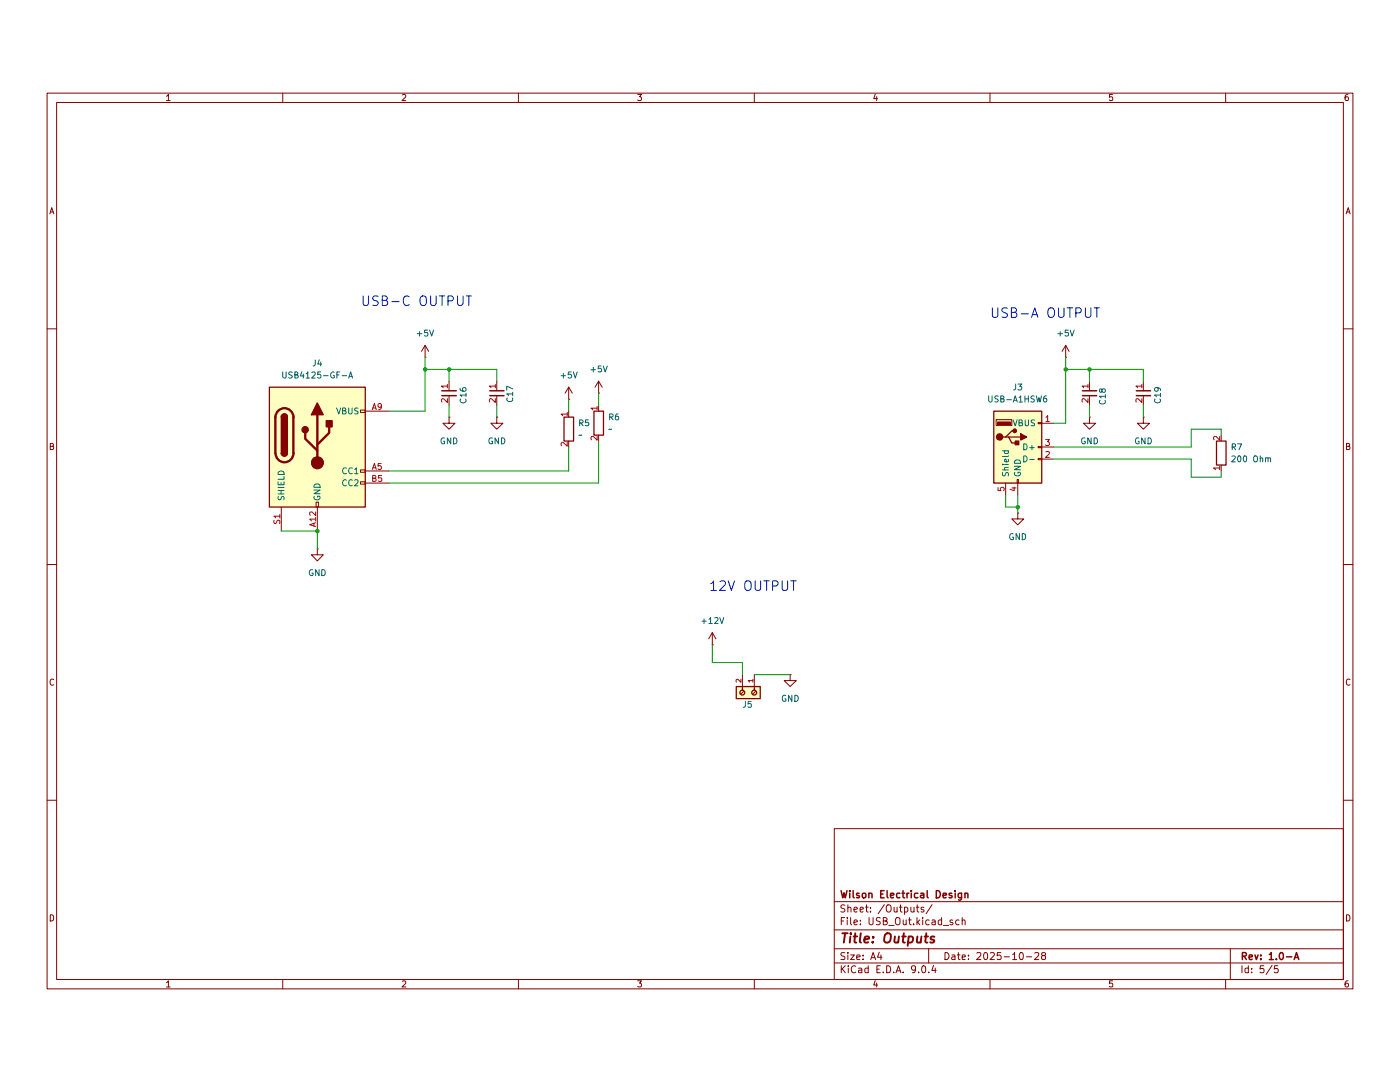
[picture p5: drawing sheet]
(kicad_sch
 (version 20250114)
 (generator "eeschema")
 (generator_version "9.0")
 (paper "A4")
 (title_block
  (title "Outputs")
  (date "2025-10-28")
  (rev "1.0-A")
  (company "Wilson Electrical Design"))
 (lib_symbols
  (symbol "AMP_Dock:691137710002"
   (pin_names
    (offset 1.016)) (exclude_from_sim no) (in_bom yes) (on_board yes)
   (property "Reference" "J" (at -4.88 -0.922 0) (effects (font (size 1.27 1.27)) (justify right bottom)))
   (property "Value" "691137710002" (at -4.83 -2.58 0) (effects (font (size 1.27 1.27)) (justify right bottom)))
   (property "Footprint" "Connnectors:691137710002" (at 0 0 0) (effects (font (size 1.27 1.27)) (justify bottom) (hide yes)))
   (property "Datasheet" "" (at 0 0 0) (effects (font (size 1.27 1.27)) (hide yes)))
   (property "Description" "" (at 0 0 0) (effects (font (size 1.27 1.27)) (hide yes)))
   (symbol "691137710002_0_0"
    (rectangle (start -3.81 -2.54) (end 1.27 0) (stroke (width 0.254) (type default)) (fill (type background)))
    (circle (center -2.54 -1.27) (radius 0.508) (stroke (width 0.254) (type default)) (fill (type none)))
    (polyline (pts (xy -2.54 -1.778) (xy -2.54 -2.54)) (stroke (width 0.254) (type default)) (fill (type none)))
    (polyline (pts (xy -2.286 -1.016) (xy -2.794 -1.524)) (stroke (width 0.1524) (type default)) (fill (type none)))
    (circle (center 0 -1.27) (radius 0.508) (stroke (width 0.254) (type default)) (fill (type none)))
    (polyline (pts (xy 0 -1.778) (xy 0 -2.54)) (stroke (width 0.254) (type default)) (fill (type none)))
    (polyline (pts (xy 0.254 -1.016) (xy -0.254 -1.524)) (stroke (width 0.1524) (type default)) (fill (type none)))
    (pin passive line (at -2.54 -5.08 90) (length 2.54) (name "~" (effects (font (size 1.016 1.016)))) (number "1" (effects (font (size 1.016 1.016)))))
    (pin passive line (at 0 -5.08 90) (length 2.54) (name "~" (effects (font (size 1.016 1.016)))) (number "2" (effects (font (size 1.016 1.016))))))
   (embedded_fonts no))
  (symbol "Capacitors:08055C104KAT2A" (exclude_from_sim no) (in_bom yes) (on_board yes)
   (property "Reference" "C" (at 0 -0.508 0) (effects (font (size 1.27 1.27))))
   (property "Value" "100 nF" (at 0 -6.604 0) (effects (font (size 1.27 1.27))))
   (property "Footprint" "Capacitor_SMD:C_0805_2012Metric" (at 0 0 0) (effects (font (size 1.27 1.27)) (hide yes)))
   (property "Datasheet" "" (at 0 0 0) (effects (font (size 1.27 1.27)) (hide yes)))
   (property "Description" "CC0805KRX7R9BB104 100nF 50V X7R ±10% 0805 Multilayer Ceramic Capacitors" (at 1.27 8.636 0) (effects (font (size 1.27 1.27)) (hide yes)))
   (symbol "08055C104KAT2A_0_1"
    (polyline (pts (xy -0.508 -5.334) (xy -0.508 -2.286)) (stroke (width 0.3048) (type default)) (fill (type none)))
    (polyline (pts (xy 0.508 -5.334) (xy 0.508 -2.286)) (stroke (width 0.3302) (type default)) (fill (type none))))
   (symbol "08055C104KAT2A_1_1"
    (pin passive line (at -2.54 -3.81 0) (length 2.032) (name "~" (effects (font (size 1.27 1.27)))) (number "1" (effects (font (size 1.27 1.27)))))
    (pin passive line (at 2.54 -3.81 180) (length 2.032) (name "~" (effects (font (size 1.27 1.27)))) (number "2" (effects (font (size 1.27 1.27))))))
   (embedded_fonts no))
  (symbol "Connector:USB_A"
   (pin_names
    (offset 1.016)) (exclude_from_sim no) (in_bom yes) (on_board yes)
   (property "Reference" "J" (at -5.08 11.43 0) (effects (font (size 1.27 1.27)) (justify left)))
   (property "Value" "USB_A" (at -5.08 8.89 0) (effects (font (size 1.27 1.27)) (justify left)))
   (property "Footprint" "" (at 3.81 -1.27 0) (effects (font (size 1.27 1.27)) (hide yes)))
   (property "Datasheet" "~" (at 3.81 -1.27 0) (effects (font (size 1.27 1.27)) (hide yes)))
   (property "Description" "USB Type A connector" (at 0 0 0) (effects (font (size 1.27 1.27)) (hide yes)))
   (symbol "USB_A_0_1"
    (rectangle (start -5.08 -7.62) (end 5.08 7.62) (stroke (width 0.254) (type default)) (fill (type background)))
    (circle (center -3.81 2.159) (radius 0.635) (stroke (width 0.254) (type default)) (fill (type outline)))
    (polyline (pts (xy -3.175 2.159) (xy -2.54 2.159) (xy -1.27 3.429) (xy -0.635 3.429)) (stroke (width 0.254) (type default)) (fill (type none)))
    (polyline (pts (xy -2.54 2.159) (xy -1.905 2.159) (xy -1.27 0.889) (xy 0 0.889)) (stroke (width 0.254) (type default)) (fill (type none)))
    (rectangle (start -1.524 4.826) (end -4.318 5.334) (stroke (width 0) (type default)) (fill (type outline)))
    (rectangle (start -1.27 4.572) (end -4.572 5.842) (stroke (width 0) (type default)) (fill (type none)))
    (circle (center -0.635 3.429) (radius 0.381) (stroke (width 0.254) (type default)) (fill (type outline)))
    (rectangle (start -0.127 -7.62) (end 0.127 -6.858) (stroke (width 0) (type default)) (fill (type none)))
    (rectangle (start 0.254 1.27) (end -0.508 0.508) (stroke (width 0.254) (type default)) (fill (type outline)))
    (polyline (pts (xy 0.635 2.794) (xy 0.635 1.524) (xy 1.905 2.159) (xy 0.635 2.794)) (stroke (width 0.254) (type default)) (fill (type outline)))
    (rectangle (start 5.08 4.953) (end 4.318 5.207) (stroke (width 0) (type default)) (fill (type none)))
    (rectangle (start 5.08 -0.127) (end 4.318 0.127) (stroke (width 0) (type default)) (fill (type none)))
    (rectangle (start 5.08 -2.667) (end 4.318 -2.413) (stroke (width 0) (type default)) (fill (type none))))
   (symbol "USB_A_1_1"
    (polyline (pts (xy -1.905 2.159) (xy 0.635 2.159)) (stroke (width 0.254) (type default)) (fill (type none)))
    (pin passive line (at -2.54 -10.16 90) (length 2.54) (name "Shield" (effects (font (size 1.27 1.27)))) (number "5" (effects (font (size 1.27 1.27)))))
    (pin power_in line (at 0 -10.16 90) (length 2.54) (name "GND" (effects (font (size 1.27 1.27)))) (number "4" (effects (font (size 1.27 1.27)))))
    (pin power_in line (at 7.62 5.08 180) (length 2.54) (name "VBUS" (effects (font (size 1.27 1.27)))) (number "1" (effects (font (size 1.27 1.27)))))
    (pin bidirectional line (at 7.62 0 180) (length 2.54) (name "D+" (effects (font (size 1.27 1.27)))) (number "3" (effects (font (size 1.27 1.27)))))
    (pin bidirectional line (at 7.62 -2.54 180) (length 2.54) (name "D-" (effects (font (size 1.27 1.27)))) (number "2" (effects (font (size 1.27 1.27))))))
   (embedded_fonts no))
  (symbol "Connector:USB_C_Receptacle_PowerOnly_6P"
   (pin_names
    (offset 1.016)) (exclude_from_sim no) (in_bom yes) (on_board yes)
   (property "Reference" "J" (at 0 16.51 0) (effects (font (size 1.27 1.27)) (justify bottom)))
   (property "Value" "USB_C_Receptacle_PowerOnly_6P" (at 0 13.97 0) (effects (font (size 1.27 1.27)) (justify bottom)))
   (property "Footprint" "" (at 3.81 2.54 0) (effects (font (size 1.27 1.27)) (hide yes)))
   (property "Datasheet" "https://www.usb.org/sites/default/files/documents/usb_type-c.zip" (at 0 0 0) (effects (font (size 1.27 1.27)) (hide yes)))
   (property "Description" "USB Power-Only 6P Type-C Receptacle connector" (at 0 0 0) (effects (font (size 1.27 1.27)) (hide yes)))
   (symbol "USB_C_Receptacle_PowerOnly_6P_0_0"
    (rectangle (start -0.254 -12.7) (end 0.254 -11.684) (stroke (width 0) (type default)) (fill (type none)))
    (rectangle (start 10.16 7.874) (end 9.144 7.366) (stroke (width 0) (type default)) (fill (type none)))
    (rectangle (start 10.16 -4.826) (end 9.144 -5.334) (stroke (width 0) (type default)) (fill (type none)))
    (rectangle (start 10.16 -7.366) (end 9.144 -7.874) (stroke (width 0) (type default)) (fill (type none))))
   (symbol "USB_C_Receptacle_PowerOnly_6P_0_1"
    (rectangle (start -10.16 12.7) (end 10.16 -12.7) (stroke (width 0.254) (type default)) (fill (type background)))
    (polyline (pts (xy -8.89 -1.27) (xy -8.89 6.35)) (stroke (width 0.508) (type default)) (fill (type none)))
    (rectangle (start -7.62 -1.27) (end -6.35 6.35) (stroke (width 0.254) (type default)) (fill (type outline)))
    (arc (start -7.62 6.35) (mid -6.985 6.9823) (end -6.35 6.35) (stroke (width 0.254) (type default)) (fill (type none)))
    (arc (start -7.62 6.35) (mid -6.985 6.9823) (end -6.35 6.35) (stroke (width 0.254) (type default)) (fill (type outline)))
    (arc (start -8.89 6.35) (mid -6.985 8.2467) (end -5.08 6.35) (stroke (width 0.508) (type default)) (fill (type none)))
    (arc (start -5.08 -1.27) (mid -6.985 -3.1667) (end -8.89 -1.27) (stroke (width 0.508) (type default)) (fill (type none)))
    (arc (start -6.35 -1.27) (mid -6.985 -1.9023) (end -7.62 -1.27) (stroke (width 0.254) (type default)) (fill (type none)))
    (arc (start -6.35 -1.27) (mid -6.985 -1.9023) (end -7.62 -1.27) (stroke (width 0.254) (type default)) (fill (type outline)))
    (polyline (pts (xy -5.08 6.35) (xy -5.08 -1.27)) (stroke (width 0.508) (type default)) (fill (type none)))
    (circle (center -2.54 3.683) (radius 0.635) (stroke (width 0.254) (type default)) (fill (type outline)))
    (polyline (pts (xy -1.27 6.858) (xy 0 9.398) (xy 1.27 6.858) (xy -1.27 6.858)) (stroke (width 0.254) (type default)) (fill (type outline)))
    (polyline (pts (xy 0 0.508) (xy 2.54 3.048) (xy 2.54 4.318)) (stroke (width 0.508) (type default)) (fill (type none)))
    (polyline (pts (xy 0 -0.762) (xy -2.54 1.778) (xy -2.54 3.048)) (stroke (width 0.508) (type default)) (fill (type none)))
    (polyline (pts (xy 0 -3.302) (xy 0 6.858)) (stroke (width 0.508) (type default)) (fill (type none)))
    (circle (center 0 -3.302) (radius 1.27) (stroke (width 0) (type default)) (fill (type outline)))
    (rectangle (start 1.905 4.318) (end 3.175 5.588) (stroke (width 0.254) (type default)) (fill (type outline))))
   (symbol "USB_C_Receptacle_PowerOnly_6P_1_1"
    (pin passive line (at -7.62 -17.78 90) (length 5.08) (name "SHIELD" (effects (font (size 1.27 1.27)))) (number "S1" (effects (font (size 1.27 1.27)))))
    (pin passive line (at 0 -17.78 90) (length 5.08) (name "GND" (effects (font (size 1.27 1.27)))) (number "A12" (effects (font (size 1.27 1.27)))))
    (pin passive line (at 0 -17.78 90) (length 5.08) (hide yes) (name "GND" (effects (font (size 1.27 1.27)))) (number "B12" (effects (font (size 1.27 1.27)))))
    (pin passive line (at 15.24 7.62 180) (length 5.08) (name "VBUS" (effects (font (size 1.27 1.27)))) (number "A9" (effects (font (size 1.27 1.27)))))
    (pin passive line (at 15.24 7.62 180) (length 5.08) (hide yes) (name "VBUS" (effects (font (size 1.27 1.27)))) (number "B9" (effects (font (size 1.27 1.27)))))
    (pin bidirectional line (at 15.24 -5.08 180) (length 5.08) (name "CC1" (effects (font (size 1.27 1.27)))) (number "A5" (effects (font (size 1.27 1.27)))))
    (pin bidirectional line (at 15.24 -7.62 180) (length 5.08) (name "CC2" (effects (font (size 1.27 1.27)))) (number "B5" (effects (font (size 1.27 1.27))))))
   (embedded_fonts no))
  (symbol "Resistors:0805W8F2000T5E" (exclude_from_sim no) (in_bom yes) (on_board yes)
   (property "Reference" "R" (at 0 0 0) (effects (font (size 1.27 1.27))))
   (property "Value" "200 Ohm" (at 0.762 -5.588 0) (effects (font (size 1.27 1.27))))
   (property "Footprint" "Resistor_SMD:R_0805_2012Metric" (at -0.254 10.16 0) (effects (font (size 1.27 1.27)) (hide yes)))
   (property "Datasheet" "" (at 0 0 0) (effects (font (size 1.27 1.27)) (hide yes)))
   (property "Description" "-55℃~+155℃ 125mW 150V 200Ω Thick Film Resistor ±1% ±100ppm/℃ 0805 Chip Resistor - Surface Mount ROHS" (at 0 8.382 0) (effects (font (size 1.27 1.27)) (hide yes)))
   (symbol "0805W8F2000T5E_0_1"
    (rectangle (start 3.175 -4.191) (end -1.905 -2.159) (stroke (width 0.254) (type default)) (fill (type none))))
   (symbol "0805W8F2000T5E_1_1"
    (pin passive line (at -3.175 -3.175 0) (length 1.27) (name "~" (effects (font (size 1.27 1.27)))) (number "1" (effects (font (size 1.27 1.27)))))
    (pin passive line (at 4.445 -3.175 180) (length 1.27) (name "~" (effects (font (size 1.27 1.27)))) (number "2" (effects (font (size 1.27 1.27))))))
   (embedded_fonts no))
  (symbol "Resistors:0805W8F2202T5E" (exclude_from_sim no) (in_bom yes) (on_board yes)
   (property "Reference" "R" (at 0 0 0) (effects (font (size 1.27 1.27))))
   (property "Value" "" (at 0 0 0) (effects (font (size 1.27 1.27))))
   (property "Footprint" "Resistor_SMD:R_0805_2012Metric" (at 0 0 0) (effects (font (size 1.27 1.27)) (hide yes)))
   (property "Datasheet" "" (at 0 0 0) (effects (font (size 1.27 1.27)) (hide yes)))
   (property "Description" "-55℃~+155℃ 125mW 150V 22kΩ Thick Film Resistor ±1% ±100ppm/℃ 0805 Chip Resistor - Surface Mount ROHS" (at 0 0 0) (effects (font (size 1.27 1.27)) (hide yes)))
   (symbol "0805W8F2202T5E_0_1"
    (rectangle (start 3.175 -4.191) (end -1.905 -2.159) (stroke (width 0.254) (type default)) (fill (type none))))
   (symbol "0805W8F2202T5E_1_1"
    (pin passive line (at -3.175 -3.175 0) (length 1.27) (name "~" (effects (font (size 1.27 1.27)))) (number "1" (effects (font (size 1.27 1.27)))))
    (pin passive line (at 4.445 -3.175 180) (length 1.27) (name "~" (effects (font (size 1.27 1.27)))) (number "2" (effects (font (size 1.27 1.27))))))
   (embedded_fonts no))
  (symbol "power:+12V"
   (power)
   (pin_numbers (hide yes))
   (pin_names
    (offset 0) (hide yes)) (exclude_from_sim no) (in_bom yes) (on_board yes)
   (property "Reference" "#PWR" (at 0 -3.81 0) (effects (font (size 1.27 1.27)) (hide yes)))
   (property "Value" "+12V" (at 0 3.556 0) (effects (font (size 1.27 1.27))))
   (property "Footprint" "" (at 0 0 0) (effects (font (size 1.27 1.27)) (hide yes)))
   (property "Datasheet" "" (at 0 0 0) (effects (font (size 1.27 1.27)) (hide yes)))
   (property "Description" "Power symbol creates a global label with name \"+12V\"" (at 0 0 0) (effects (font (size 1.27 1.27)) (hide yes)))
   (symbol "+12V_0_1"
    (polyline (pts (xy -0.762 1.27) (xy 0 2.54)) (stroke (width 0) (type default)) (fill (type none)))
    (polyline (pts (xy 0 2.54) (xy 0.762 1.27)) (stroke (width 0) (type default)) (fill (type none)))
    (polyline (pts (xy 0 0) (xy 0 2.54)) (stroke (width 0) (type default)) (fill (type none))))
   (symbol "+12V_1_1"
    (pin power_in line (at 0 0 90) (length 0) (name "~" (effects (font (size 1.27 1.27)))) (number "1" (effects (font (size 1.27 1.27))))))
   (embedded_fonts no))
  (symbol "power:+5V"
   (power)
   (pin_numbers (hide yes))
   (pin_names
    (offset 0) (hide yes)) (exclude_from_sim no) (in_bom yes) (on_board yes)
   (property "Reference" "#PWR" (at 0 -3.81 0) (effects (font (size 1.27 1.27)) (hide yes)))
   (property "Value" "+5V" (at 0 3.556 0) (effects (font (size 1.27 1.27))))
   (property "Footprint" "" (at 0 0 0) (effects (font (size 1.27 1.27)) (hide yes)))
   (property "Datasheet" "" (at 0 0 0) (effects (font (size 1.27 1.27)) (hide yes)))
   (property "Description" "Power symbol creates a global label with name \"+5V\"" (at 0 0 0) (effects (font (size 1.27 1.27)) (hide yes)))
   (symbol "+5V_0_1"
    (polyline (pts (xy -0.762 1.27) (xy 0 2.54)) (stroke (width 0) (type default)) (fill (type none)))
    (polyline (pts (xy 0 2.54) (xy 0.762 1.27)) (stroke (width 0) (type default)) (fill (type none)))
    (polyline (pts (xy 0 0) (xy 0 2.54)) (stroke (width 0) (type default)) (fill (type none))))
   (symbol "+5V_1_1"
    (pin power_in line (at 0 0 90) (length 0) (name "~" (effects (font (size 1.27 1.27)))) (number "1" (effects (font (size 1.27 1.27))))))
   (embedded_fonts no))
  (symbol "power:GND"
   (power)
   (pin_numbers (hide yes))
   (pin_names
    (offset 0) (hide yes)) (exclude_from_sim no) (in_bom yes) (on_board yes)
   (property "Reference" "#PWR" (at 0 -6.35 0) (effects (font (size 1.27 1.27)) (hide yes)))
   (property "Value" "GND" (at 0 -3.81 0) (effects (font (size 1.27 1.27))))
   (property "Footprint" "" (at 0 0 0) (effects (font (size 1.27 1.27)) (hide yes)))
   (property "Datasheet" "" (at 0 0 0) (effects (font (size 1.27 1.27)) (hide yes)))
   (property "Description" "Power symbol creates a global label with name \"GND\" , ground" (at 0 0 0) (effects (font (size 1.27 1.27)) (hide yes)))
   (symbol "GND_0_1"
    (polyline (pts (xy 0 0) (xy 0 -1.27) (xy 1.27 -1.27) (xy 0 -2.54) (xy -1.27 -1.27) (xy 0 -1.27)) (stroke (width 0) (type default)) (fill (type none))))
   (symbol "GND_1_1"
    (pin power_in line (at 0 0 270) (length 0) (name "~" (effects (font (size 1.27 1.27)))) (number "1" (effects (font (size 1.27 1.27))))))
   (embedded_fonts no)))
 (text "12V OUTPUT\n"
  (exclude_from_sim no)
  (at 159.766 114.808 0)
  (effects (font (size 2.032 2.032))))
 (text "USB-C OUTPUT\n"
  (exclude_from_sim no)
  (at 88.392 54.356 0)
  (effects (font (size 2.032 2.032))))
 (text "USB-A OUTPUT\n"
  (exclude_from_sim no)
  (at 221.742 56.896 0)
  (effects (font (size 2.032 2.032))))
 (junction
  (at 95.25 68.58)
  (diameter 0)
  (color 0 0 0 0))
 (junction
  (at 67.31 102.87)
  (diameter 0)
  (color 0 0 0 0))
 (junction
  (at 226.06 68.58)
  (diameter 0)
  (color 0 0 0 0))
 (junction
  (at 90.17 68.58)
  (diameter 0)
  (color 0 0 0 0))
 (junction
  (at 215.9 97.79)
  (diameter 0)
  (color 0 0 0 0))
 (junction
  (at 231.14 68.58)
  (diameter 0)
  (color 0 0 0 0))
 (wire
  (pts (xy 231.14 68.58) (xy 231.14 71.12))
  (stroke (width 0) (type default)))
 (wire
  (pts (xy 231.14 76.2) (xy 231.14 78.74))
  (stroke (width 0) (type default)))
 (wire
  (pts (xy 95.25 76.2) (xy 95.25 78.74))
  (stroke (width 0) (type default)))
 (wire
  (pts (xy 226.06 66.04) (xy 226.06 68.58))
  (stroke (width 0) (type default)))
 (wire
  (pts (xy 127 83.82) (xy 127 92.71))
  (stroke (width 0) (type default)))
 (wire
  (pts (xy 105.41 76.2) (xy 105.41 78.74))
  (stroke (width 0) (type default)))
 (wire
  (pts (xy 90.17 68.58) (xy 95.25 68.58))
  (stroke (width 0) (type default)))
 (wire
  (pts (xy 95.25 68.58) (xy 95.25 71.12))
  (stroke (width 0) (type default)))
 (wire
  (pts (xy 151.13 130.81) (xy 157.48 130.81))
  (stroke (width 0) (type default)))
 (wire
  (pts (xy 215.9 97.79) (xy 215.9 99.06))
  (stroke (width 0) (type default)))
 (wire
  (pts (xy 82.55 77.47) (xy 90.17 77.47))
  (stroke (width 0) (type default)))
 (wire
  (pts (xy 252.73 81.28) (xy 259.08 81.28))
  (stroke (width 0) (type default)))
 (wire
  (pts (xy 252.73 87.63) (xy 252.73 91.44))
  (stroke (width 0) (type default)))
 (wire
  (pts (xy 127 73.66) (xy 127 76.2))
  (stroke (width 0) (type default)))
 (wire
  (pts (xy 120.65 74.93) (xy 120.65 77.47))
  (stroke (width 0) (type default)))
 (wire
  (pts (xy 242.57 76.2) (xy 242.57 78.74))
  (stroke (width 0) (type default)))
 (wire
  (pts (xy 226.06 68.58) (xy 231.14 68.58))
  (stroke (width 0) (type default)))
 (wire
  (pts (xy 82.55 90.17) (xy 120.65 90.17))
  (stroke (width 0) (type default)))
 (wire
  (pts (xy 242.57 68.58) (xy 242.57 71.12))
  (stroke (width 0) (type default)))
 (wire
  (pts (xy 252.73 91.44) (xy 259.08 91.44))
  (stroke (width 0) (type default)))
 (wire
  (pts (xy 259.08 90.17) (xy 259.08 91.44))
  (stroke (width 0) (type default)))
 (wire
  (pts (xy 82.55 92.71) (xy 127 92.71))
  (stroke (width 0) (type default)))
 (wire
  (pts (xy 95.25 68.58) (xy 105.41 68.58))
  (stroke (width 0) (type default)))
 (wire
  (pts (xy 226.06 68.58) (xy 226.06 80.01))
  (stroke (width 0) (type default)))
 (wire
  (pts (xy 223.52 85.09) (xy 252.73 85.09))
  (stroke (width 0) (type default)))
 (wire
  (pts (xy 223.52 87.63) (xy 252.73 87.63))
  (stroke (width 0) (type default)))
 (wire
  (pts (xy 120.65 85.09) (xy 120.65 90.17))
  (stroke (width 0) (type default)))
 (wire
  (pts (xy 151.13 127) (xy 151.13 130.81))
  (stroke (width 0) (type default)))
 (wire
  (pts (xy 213.36 97.79) (xy 215.9 97.79))
  (stroke (width 0) (type default)))
 (wire
  (pts (xy 226.06 80.01) (xy 223.52 80.01))
  (stroke (width 0) (type default)))
 (wire
  (pts (xy 105.41 68.58) (xy 105.41 71.12))
  (stroke (width 0) (type default)))
 (wire
  (pts (xy 160.02 133.35) (xy 167.64 133.35))
  (stroke (width 0) (type default)))
 (wire
  (pts (xy 59.69 102.87) (xy 67.31 102.87))
  (stroke (width 0) (type default)))
 (wire
  (pts (xy 90.17 66.04) (xy 90.17 68.58))
  (stroke (width 0) (type default)))
 (wire
  (pts (xy 157.48 130.81) (xy 157.48 133.35))
  (stroke (width 0) (type default)))
 (wire
  (pts (xy 259.08 81.28) (xy 259.08 82.55))
  (stroke (width 0) (type default)))
 (wire
  (pts (xy 213.36 95.25) (xy 213.36 97.79))
  (stroke (width 0) (type default)))
 (wire
  (pts (xy 231.14 68.58) (xy 242.57 68.58))
  (stroke (width 0) (type default)))
 (wire
  (pts (xy 252.73 85.09) (xy 252.73 81.28))
  (stroke (width 0) (type default)))
 (wire
  (pts (xy 67.31 102.87) (xy 67.31 106.68))
  (stroke (width 0) (type default)))
 (wire
  (pts (xy 215.9 97.79) (xy 215.9 95.25))
  (stroke (width 0) (type default)))
 (wire
  (pts (xy 90.17 68.58) (xy 90.17 77.47))
  (stroke (width 0) (type default)))
 (symbol
  (lib_id "power:GND")
  (at 167.64 133.35 0)
  (unit 1)
  (exclude_from_sim no)
  (in_bom yes)
  (on_board yes)
  (dnp no)
  (fields_autoplaced yes)
  (property "Reference" "#PWR010" (at 167.64 139.7 0) (effects (font (size 1.27 1.27)) (hide yes)))
  (property "Value" "GND" (at 167.64 138.43 0) (effects (font (size 1.27 1.27))))
  (property "Footprint" "" (at 167.64 133.35 0) (effects (font (size 1.27 1.27)) (hide yes)))
  (property "Datasheet" "" (at 167.64 133.35 0) (effects (font (size 1.27 1.27)) (hide yes)))
  (property "Description" "Power symbol creates a global label with name \"GND\" , ground" (at 167.64 133.35 0) (effects (font (size 1.27 1.27)) (hide yes)))
  (pin "1"))
 (symbol
  (lib_id "Resistors:0805W8F2000T5E")
  (at 255.905 86.995 90)
  (unit 1)
  (exclude_from_sim no)
  (in_bom yes)
  (on_board yes)
  (dnp no)
  (fields_autoplaced yes)
  (property "Reference" "R7" (at 260.985 85.0899 90) (effects (font (size 1.27 1.27)) (justify right)))
  (property "Value" "200 Ohm" (at 260.985 87.6299 90) (effects (font (size 1.27 1.27)) (justify right)))
  (property "Footprint" "Resistor_SMD:R_0805_2012Metric" (at 245.745 87.249 0) (effects (font (size 1.27 1.27)) (hide yes)))
  (property "Datasheet" "" (at 255.905 86.995 0) (effects (font (size 1.27 1.27)) (hide yes)))
  (property "Description" "-55℃~+155℃ 125mW 150V 200Ω Thick Film Resistor ±1% ±100ppm/℃ 0805 Chip Resistor - Surface Mount ROHS" (at 247.523 86.995 0) (effects (font (size 1.27 1.27)) (hide yes)))
  (pin "1")
  (pin "2"))
 (symbol
  (lib_id "AMP_Dock:691137710002")
  (at 157.48 138.43 180)
  (unit 1)
  (exclude_from_sim no)
  (in_bom yes)
  (on_board yes)
  (dnp no)
  (property "Reference" "J5" (at 159.766 139.7 0) (effects (font (size 1.27 1.27)) (justify left)))
  (property "Value" "691137710002" (at 154.94 135.8901 0) (effects (font (size 1.27 1.27)) (justify left) (hide yes)))
  (property "Footprint" "Connnectors:691137710002" (at 157.48 138.43 0) (effects (font (size 1.27 1.27)) (justify bottom) (hide yes)))
  (property "Datasheet" "" (at 157.48 138.43 0) (effects (font (size 1.27 1.27)) (hide yes)))
  (property "Description" "" (at 157.48 138.43 0) (effects (font (size 1.27 1.27)) (hide yes)))
  (pin "1")
  (pin "2"))
 (symbol
  (lib_id "power:+12V")
  (at 151.13 127 0)
  (unit 1)
  (exclude_from_sim no)
  (in_bom yes)
  (on_board yes)
  (dnp no)
  (fields_autoplaced yes)
  (property "Reference" "#PWR09" (at 151.13 130.81 0) (effects (font (size 1.27 1.27)) (hide yes)))
  (property "Value" "+12V" (at 151.13 121.92 0) (effects (font (size 1.27 1.27))))
  (property "Footprint" "" (at 151.13 127 0) (effects (font (size 1.27 1.27)) (hide yes)))
  (property "Datasheet" "" (at 151.13 127 0) (effects (font (size 1.27 1.27)) (hide yes)))
  (property "Description" "Power symbol creates a global label with name \"+12V\"" (at 151.13 127 0) (effects (font (size 1.27 1.27)) (hide yes)))
  (pin "1"))
 (symbol
  (lib_id "power:GND")
  (at 67.31 106.68 0)
  (unit 1)
  (exclude_from_sim no)
  (in_bom yes)
  (on_board yes)
  (dnp no)
  (fields_autoplaced yes)
  (property "Reference" "#PWR01" (at 67.31 113.03 0) (effects (font (size 1.27 1.27)) (hide yes)))
  (property "Value" "GND" (at 67.31 111.76 0) (effects (font (size 1.27 1.27))))
  (property "Footprint" "" (at 67.31 106.68 0) (effects (font (size 1.27 1.27)) (hide yes)))
  (property "Datasheet" "" (at 67.31 106.68 0) (effects (font (size 1.27 1.27)) (hide yes)))
  (property "Description" "Power symbol creates a global label with name \"GND\" , ground" (at 67.31 106.68 0) (effects (font (size 1.27 1.27)) (hide yes)))
  (pin "1"))
 (symbol
  (lib_id "Resistors:0805W8F2202T5E")
  (at 130.175 79.375 270)
  (unit 1)
  (exclude_from_sim no)
  (in_bom yes)
  (on_board yes)
  (dnp no)
  (fields_autoplaced yes)
  (property "Reference" "R6" (at 128.905 78.7399 90) (effects (font (size 1.27 1.27)) (justify left)))
  (property "Value" "~" (at 128.905 81.2799 90) (effects (font (size 1.27 1.27)) (justify left)))
  (property "Footprint" "Resistor_SMD:R_0805_2012Metric" (at 130.175 79.375 0) (effects (font (size 1.27 1.27)) (hide yes)))
  (property "Datasheet" "" (at 130.175 79.375 0) (effects (font (size 1.27 1.27)) (hide yes)))
  (property "Description" "-55℃~+155℃ 125mW 150V 22kΩ Thick Film Resistor ±1% ±100ppm/℃ 0805 Chip Resistor - Surface Mount ROHS" (at 130.175 79.375 0) (effects (font (size 1.27 1.27)) (hide yes)))
  (pin "1")
  (pin "2"))
 (symbol
  (lib_id "Resistors:0805W8F2202T5E")
  (at 123.825 80.645 270)
  (unit 1)
  (exclude_from_sim no)
  (in_bom yes)
  (on_board yes)
  (dnp no)
  (fields_autoplaced yes)
  (property "Reference" "R5" (at 122.555 80.0099 90) (effects (font (size 1.27 1.27)) (justify left)))
  (property "Value" "~" (at 122.555 82.5499 90) (effects (font (size 1.27 1.27)) (justify left)))
  (property "Footprint" "Resistor_SMD:R_0805_2012Metric" (at 123.825 80.645 0) (effects (font (size 1.27 1.27)) (hide yes)))
  (property "Datasheet" "" (at 123.825 80.645 0) (effects (font (size 1.27 1.27)) (hide yes)))
  (property "Description" "-55℃~+155℃ 125mW 150V 22kΩ Thick Film Resistor ±1% ±100ppm/℃ 0805 Chip Resistor - Surface Mount ROHS" (at 123.825 80.645 0) (effects (font (size 1.27 1.27)) (hide yes)))
  (pin "2")
  (pin "1"))
 (symbol
  (lib_id "Capacitors:08055C104KAT2A")
  (at 99.06 73.66 270)
  (unit 1)
  (exclude_from_sim no)
  (in_bom yes)
  (on_board yes)
  (dnp no)
  (property "Reference" "C16" (at 98.298 72.136 0) (effects (font (size 1.27 1.27)) (justify left)))
  (property "Value" "100 nF" (at 97.79 74.9362 90) (effects (font (size 1.27 1.27)) (justify left) (hide yes)))
  (property "Footprint" "Capacitor_SMD:C_0805_2012Metric" (at 99.06 73.66 0) (effects (font (size 1.27 1.27)) (hide yes)))
  (property "Datasheet" "" (at 99.06 73.66 0) (effects (font (size 1.27 1.27)) (hide yes)))
  (property "Description" "CC0805KRX7R9BB104 100nF 50V X7R ±10% 0805 Multilayer Ceramic Capacitors" (at 107.696 74.93 0) (effects (font (size 1.27 1.27)) (hide yes)))
  (pin "1")
  (pin "2"))
 (symbol
  (lib_id "power:GND")
  (at 242.57 78.74 0)
  (unit 1)
  (exclude_from_sim no)
  (in_bom yes)
  (on_board yes)
  (dnp no)
  (fields_autoplaced yes)
  (property "Reference" "#PWR014" (at 242.57 85.09 0) (effects (font (size 1.27 1.27)) (hide yes)))
  (property "Value" "GND" (at 242.57 83.82 0) (effects (font (size 1.27 1.27))))
  (property "Footprint" "" (at 242.57 78.74 0) (effects (font (size 1.27 1.27)) (hide yes)))
  (property "Datasheet" "" (at 242.57 78.74 0) (effects (font (size 1.27 1.27)) (hide yes)))
  (property "Description" "Power symbol creates a global label with name \"GND\" , ground" (at 242.57 78.74 0) (effects (font (size 1.27 1.27)) (hide yes)))
  (pin "1"))
 (symbol
  (lib_id "Connector:USB_A")
  (at 215.9 85.09 0)
  (unit 1)
  (exclude_from_sim no)
  (in_bom yes)
  (on_board yes)
  (dnp no)
  (fields_autoplaced yes)
  (property "Reference" "J3" (at 215.9 72.39 0) (effects (font (size 1.27 1.27))))
  (property "Value" "USB-A1HSW6" (at 215.9 74.93 0) (effects (font (size 1.27 1.27))))
  (property "Footprint" "Connnectors:OST_USB-A1HSW6" (at 219.71 86.36 0) (effects (font (size 1.27 1.27)) (hide yes)))
  (property "Datasheet" "~" (at 219.71 86.36 0) (effects (font (size 1.27 1.27)) (hide yes)))
  (property "Description" "USB Type A connector" (at 215.9 85.09 0) (effects (font (size 1.27 1.27)) (hide yes)))
  (pin "3")
  (pin "2")
  (pin "1")
  (pin "4")
  (pin "5"))
 (symbol
  (lib_id "power:GND")
  (at 231.14 78.74 0)
  (unit 1)
  (exclude_from_sim no)
  (in_bom yes)
  (on_board yes)
  (dnp no)
  (fields_autoplaced yes)
  (property "Reference" "#PWR013" (at 231.14 85.09 0) (effects (font (size 1.27 1.27)) (hide yes)))
  (property "Value" "GND" (at 231.14 83.82 0) (effects (font (size 1.27 1.27))))
  (property "Footprint" "" (at 231.14 78.74 0) (effects (font (size 1.27 1.27)) (hide yes)))
  (property "Datasheet" "" (at 231.14 78.74 0) (effects (font (size 1.27 1.27)) (hide yes)))
  (property "Description" "Power symbol creates a global label with name \"GND\" , ground" (at 231.14 78.74 0) (effects (font (size 1.27 1.27)) (hide yes)))
  (pin "1"))
 (symbol
  (lib_id "Capacitors:08055C104KAT2A")
  (at 234.95 73.66 270)
  (unit 1)
  (exclude_from_sim no)
  (in_bom yes)
  (on_board yes)
  (dnp no)
  (property "Reference" "C18" (at 233.934 72.39 0) (effects (font (size 1.27 1.27)) (justify left)))
  (property "Value" "100 nF" (at 233.68 74.9362 90) (effects (font (size 1.27 1.27)) (justify left) (hide yes)))
  (property "Footprint" "Capacitor_SMD:C_0805_2012Metric" (at 234.95 73.66 0) (effects (font (size 1.27 1.27)) (hide yes)))
  (property "Datasheet" "" (at 234.95 73.66 0) (effects (font (size 1.27 1.27)) (hide yes)))
  (property "Description" "CC0805KRX7R9BB104 100nF 50V X7R ±10% 0805 Multilayer Ceramic Capacitors" (at 243.586 74.93 0) (effects (font (size 1.27 1.27)) (hide yes)))
  (pin "1")
  (pin "2"))
 (symbol
  (lib_id "Capacitors:08055C104KAT2A")
  (at 109.22 73.66 270)
  (unit 1)
  (exclude_from_sim no)
  (in_bom yes)
  (on_board yes)
  (dnp no)
  (property "Reference" "C17" (at 108.204 71.882 0) (effects (font (size 1.27 1.27)) (justify left)))
  (property "Value" "100 nF" (at 107.95 74.9362 90) (effects (font (size 1.27 1.27)) (justify left) (hide yes)))
  (property "Footprint" "Capacitor_SMD:C_0805_2012Metric" (at 109.22 73.66 0) (effects (font (size 1.27 1.27)) (hide yes)))
  (property "Datasheet" "" (at 109.22 73.66 0) (effects (font (size 1.27 1.27)) (hide yes)))
  (property "Description" "CC0805KRX7R9BB104 100nF 50V X7R ±10% 0805 Multilayer Ceramic Capacitors" (at 117.856 74.93 0) (effects (font (size 1.27 1.27)) (hide yes)))
  (pin "1")
  (pin "2"))
 (symbol
  (lib_id "Capacitors:08055C104KAT2A")
  (at 246.38 73.66 270)
  (unit 1)
  (exclude_from_sim no)
  (in_bom yes)
  (on_board yes)
  (dnp no)
  (property "Reference" "C19" (at 245.618 72.136 0) (effects (font (size 1.27 1.27)) (justify left)))
  (property "Value" "100 nF" (at 245.11 74.9362 90) (effects (font (size 1.27 1.27)) (justify left) (hide yes)))
  (property "Footprint" "Capacitor_SMD:C_0805_2012Metric" (at 246.38 73.66 0) (effects (font (size 1.27 1.27)) (hide yes)))
  (property "Datasheet" "" (at 246.38 73.66 0) (effects (font (size 1.27 1.27)) (hide yes)))
  (property "Description" "CC0805KRX7R9BB104 100nF 50V X7R ±10% 0805 Multilayer Ceramic Capacitors" (at 255.016 74.93 0) (effects (font (size 1.27 1.27)) (hide yes)))
  (pin "1")
  (pin "2"))
 (symbol
  (lib_id "power:+5V")
  (at 90.17 66.04 0)
  (unit 1)
  (exclude_from_sim no)
  (in_bom yes)
  (on_board yes)
  (dnp no)
  (fields_autoplaced yes)
  (property "Reference" "#PWR02" (at 90.17 69.85 0) (effects (font (size 1.27 1.27)) (hide yes)))
  (property "Value" "+5V" (at 90.17 60.96 0) (effects (font (size 1.27 1.27))))
  (property "Footprint" "" (at 90.17 66.04 0) (effects (font (size 1.27 1.27)) (hide yes)))
  (property "Datasheet" "" (at 90.17 66.04 0) (effects (font (size 1.27 1.27)) (hide yes)))
  (property "Description" "Power symbol creates a global label with name \"+5V\"" (at 90.17 66.04 0) (effects (font (size 1.27 1.27)) (hide yes)))
  (pin "1"))
 (symbol
  (lib_id "power:GND")
  (at 105.41 78.74 0)
  (unit 1)
  (exclude_from_sim no)
  (in_bom yes)
  (on_board yes)
  (dnp no)
  (fields_autoplaced yes)
  (property "Reference" "#PWR012" (at 105.41 85.09 0) (effects (font (size 1.27 1.27)) (hide yes)))
  (property "Value" "GND" (at 105.41 83.82 0) (effects (font (size 1.27 1.27))))
  (property "Footprint" "" (at 105.41 78.74 0) (effects (font (size 1.27 1.27)) (hide yes)))
  (property "Datasheet" "" (at 105.41 78.74 0) (effects (font (size 1.27 1.27)) (hide yes)))
  (property "Description" "Power symbol creates a global label with name \"GND\" , ground" (at 105.41 78.74 0) (effects (font (size 1.27 1.27)) (hide yes)))
  (pin "1"))
 (symbol
  (lib_id "Connector:USB_C_Receptacle_PowerOnly_6P")
  (at 67.31 85.09 0)
  (unit 1)
  (exclude_from_sim no)
  (in_bom yes)
  (on_board yes)
  (dnp no)
  (fields_autoplaced yes)
  (property "Reference" "J4" (at 67.31 67.31 0) (effects (font (size 1.27 1.27))))
  (property "Value" "USB4125-GF-A" (at 67.31 69.85 0) (effects (font (size 1.27 1.27))))
  (property "Footprint" "Connnectors:GCT_USB4125-GF-A_REVA2" (at 71.12 82.55 0) (effects (font (size 1.27 1.27)) (hide yes)))
  (property "Datasheet" "https://www.usb.org/sites/default/files/documents/usb_type-c.zip" (at 67.31 85.09 0) (effects (font (size 1.27 1.27)) (hide yes)))
  (property "Description" "USB Power-Only 6P Type-C Receptacle connector" (at 67.31 85.09 0) (effects (font (size 1.27 1.27)) (hide yes)))
  (pin "A5")
  (pin "S1")
  (pin "B12")
  (pin "B9")
  (pin "A9")
  (pin "A12")
  (pin "B5"))
 (symbol
  (lib_id "power:+5V")
  (at 226.06 66.04 0)
  (unit 1)
  (exclude_from_sim no)
  (in_bom yes)
  (on_board yes)
  (dnp no)
  (fields_autoplaced yes)
  (property "Reference" "#PWR07" (at 226.06 69.85 0) (effects (font (size 1.27 1.27)) (hide yes)))
  (property "Value" "+5V" (at 226.06 60.96 0) (effects (font (size 1.27 1.27))))
  (property "Footprint" "" (at 226.06 66.04 0) (effects (font (size 1.27 1.27)) (hide yes)))
  (property "Datasheet" "" (at 226.06 66.04 0) (effects (font (size 1.27 1.27)) (hide yes)))
  (property "Description" "Power symbol creates a global label with name \"+5V\"" (at 226.06 66.04 0) (effects (font (size 1.27 1.27)) (hide yes)))
  (pin "1"))
 (symbol
  (lib_id "power:GND")
  (at 215.9 99.06 0)
  (unit 1)
  (exclude_from_sim no)
  (in_bom yes)
  (on_board yes)
  (dnp no)
  (fields_autoplaced yes)
  (property "Reference" "#PWR06" (at 215.9 105.41 0) (effects (font (size 1.27 1.27)) (hide yes)))
  (property "Value" "GND" (at 215.9 104.14 0) (effects (font (size 1.27 1.27))))
  (property "Footprint" "" (at 215.9 99.06 0) (effects (font (size 1.27 1.27)) (hide yes)))
  (property "Datasheet" "" (at 215.9 99.06 0) (effects (font (size 1.27 1.27)) (hide yes)))
  (property "Description" "Power symbol creates a global label with name \"GND\" , ground" (at 215.9 99.06 0) (effects (font (size 1.27 1.27)) (hide yes)))
  (pin "1"))
 (symbol
  (lib_id "power:GND")
  (at 95.25 78.74 0)
  (unit 1)
  (exclude_from_sim no)
  (in_bom yes)
  (on_board yes)
  (dnp no)
  (fields_autoplaced yes)
  (property "Reference" "#PWR011" (at 95.25 85.09 0) (effects (font (size 1.27 1.27)) (hide yes)))
  (property "Value" "GND" (at 95.25 83.82 0) (effects (font (size 1.27 1.27))))
  (property "Footprint" "" (at 95.25 78.74 0) (effects (font (size 1.27 1.27)) (hide yes)))
  (property "Datasheet" "" (at 95.25 78.74 0) (effects (font (size 1.27 1.27)) (hide yes)))
  (property "Description" "Power symbol creates a global label with name \"GND\" , ground" (at 95.25 78.74 0) (effects (font (size 1.27 1.27)) (hide yes)))
  (pin "1"))
 (symbol
  (lib_id "power:+5V")
  (at 127 73.66 0)
  (unit 1)
  (exclude_from_sim no)
  (in_bom yes)
  (on_board yes)
  (dnp no)
  (fields_autoplaced yes)
  (property "Reference" "#PWR04" (at 127 77.47 0) (effects (font (size 1.27 1.27)) (hide yes)))
  (property "Value" "+5V" (at 127 68.58 0) (effects (font (size 1.27 1.27))))
  (property "Footprint" "" (at 127 73.66 0) (effects (font (size 1.27 1.27)) (hide yes)))
  (property "Datasheet" "" (at 127 73.66 0) (effects (font (size 1.27 1.27)) (hide yes)))
  (property "Description" "Power symbol creates a global label with name \"+5V\"" (at 127 73.66 0) (effects (font (size 1.27 1.27)) (hide yes)))
  (pin "1"))
 (symbol
  (lib_id "power:+5V")
  (at 120.65 74.93 0)
  (unit 1)
  (exclude_from_sim no)
  (in_bom yes)
  (on_board yes)
  (dnp no)
  (fields_autoplaced yes)
  (property "Reference" "#PWR03" (at 120.65 78.74 0) (effects (font (size 1.27 1.27)) (hide yes)))
  (property "Value" "+5V" (at 120.65 69.85 0) (effects (font (size 1.27 1.27))))
  (property "Footprint" "" (at 120.65 74.93 0) (effects (font (size 1.27 1.27)) (hide yes)))
  (property "Datasheet" "" (at 120.65 74.93 0) (effects (font (size 1.27 1.27)) (hide yes)))
  (property "Description" "Power symbol creates a global label with name \"+5V\"" (at 120.65 74.93 0) (effects (font (size 1.27 1.27)) (hide yes)))
  (pin "1")))
